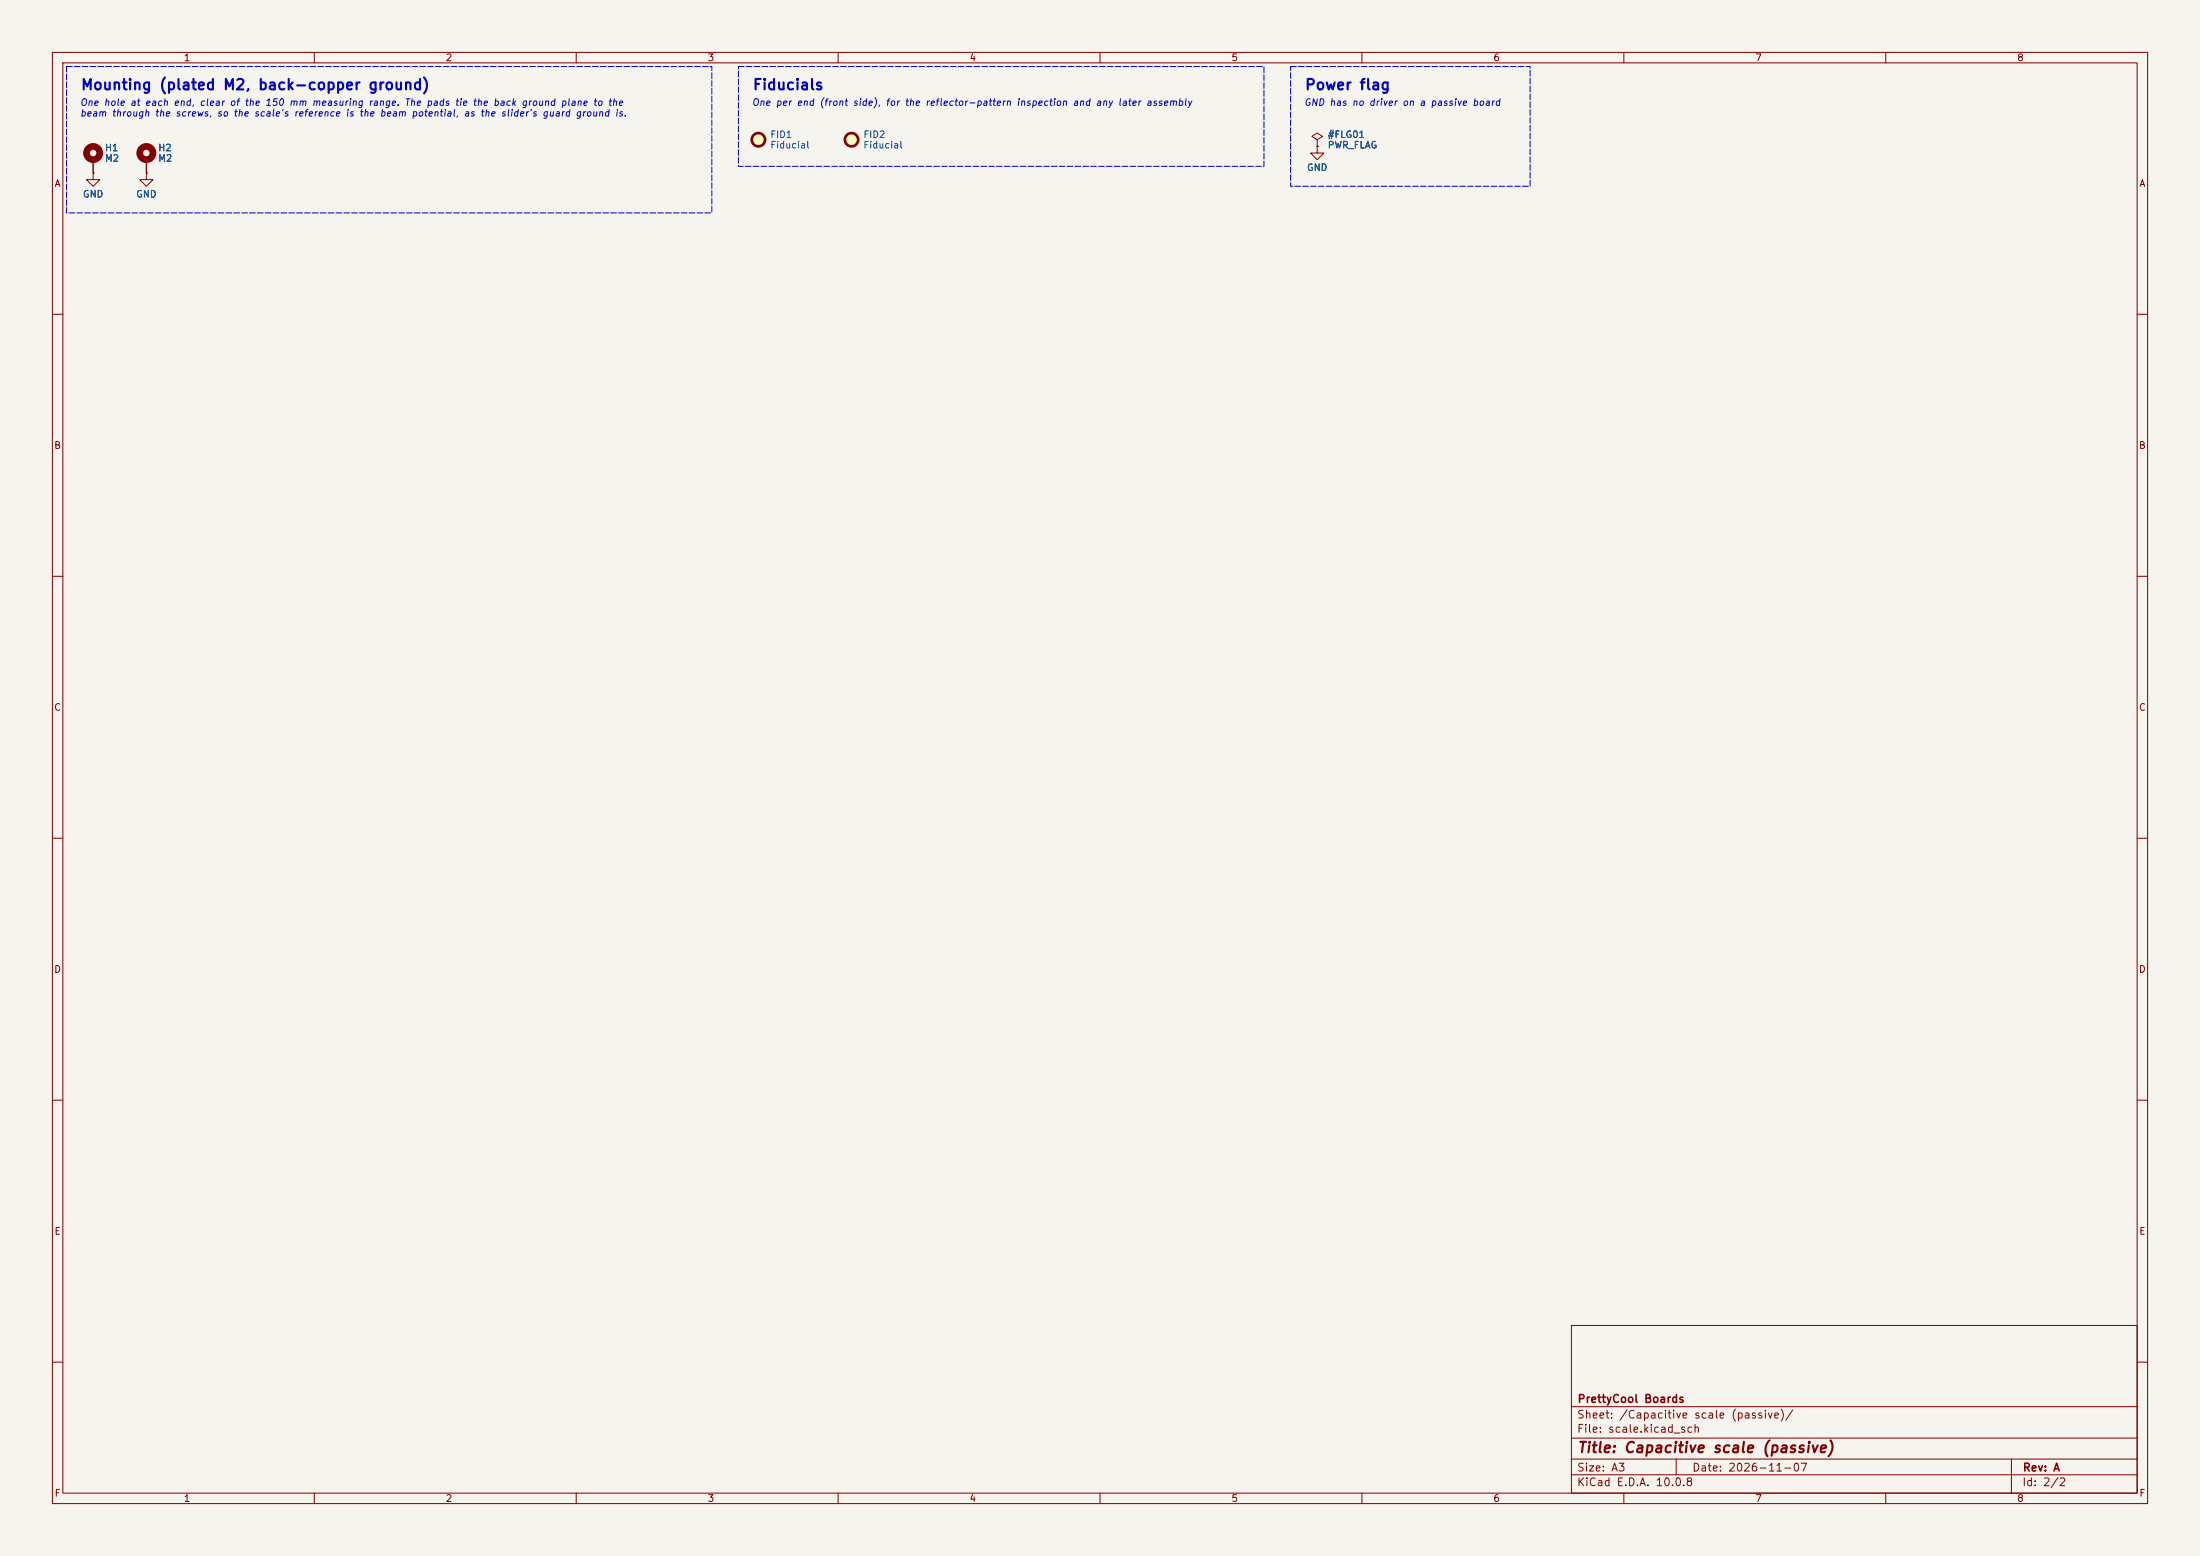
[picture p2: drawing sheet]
<svg xmlns="http://www.w3.org/2000/svg" width="420mm" height="297mm" viewBox="0 0 420 297" stroke-linecap="round" stroke-linejoin="round" font-family="sans-serif">
<path d="M0 0h420v297h-420z" fill="#f5f4ef" stroke="#f5f4ef" stroke-width=".19"/>
<g fill="none" stroke="#840000" stroke-width=".19">
<path d="M10 10h400v277h-400zM12 12h396v273h-396zM60 10v2M110 10v2M160 10v2M210 10v2M260 10v2M310 10v2M360 10v2M10 60h2M408 60h2M10 110h2"/>
<path d="M408 110h2M10 160h2M408 160h2M10 210h2M408 210h2M300 253h108v32h-108zM10 260h2M300 278.5h108M300 274.5h108M300 268.5h108M320 278.5v3M384 278.5v6.5"/>
<path d="M408 260h2M60 285v2M110 285v2M160 285v2M210 285v2M260 285v2M300 281.5h108M310 285v2M360 285v2"/>
</g>
<circle cx="162.6" cy="26.7" r="1.27" fill="#ffffc2"/>
<circle cx="162.6" cy="26.7" r="1.27" fill="none" stroke="#840000" stroke-width=".51"/>
<path d="M17.8 33v1.3h1.2l-1.2 1.3-1.3-1.3h1.3M17.8 33h.1M17.8 30.5v2.5M27.9 33v1.3h1.3l-1.3 1.3-1.2-1.3h1.2M27.9 33h.1M27.9 30.5v2.5" fill="none" stroke="#840000" stroke-width=".19"/>
<g fill="none" stroke="#840000" stroke-width="1.3">
<circle cx="17.8" cy="29.2" r="1.27"/>
<circle cx="27.9" cy="29.2" r="1.27"/>
</g>
<circle cx="144.8" cy="26.7" r="1.27" fill="#ffffc2"/>
<circle cx="144.8" cy="26.7" r="1.27" fill="none" stroke="#840000" stroke-width=".51"/>
<path d="M17.8 33h.1M17.8 30.5v2.5M27.9 33h.1M27.9 30.5v2.5M251.5 27.9v1.3h1.2l-1.2 1.3-1.3-1.3h1.3M251.5 27.9h.1M251.5 26.7l1-.7-1-.6-1.1 .6 1.1 .7v1.2" fill="none" stroke="#840000" stroke-width=".19"/>
<path d="M12.7 12.7h123.2v27.9h-123.2zM141 12.7h100.3v19.1h-100.3zM246.4 12.7h45.7v22.9h-45.7z" fill="none" stroke="#0000c2" stroke-width=".19" stroke-dasharray="1.1 .4"/>
<g font-size="2" fill="#0000c2">
<text x="15.3" y="17.7">Mounting (plated M2, back-copper ground)</text>
<text x="143.6" y="17.7">Fiducials</text>
<text x="249" y="17.7">Power flag</text>
</g>
<text font-size="2" fill="#840000" x="301" y="277.8">Title: Capacitive scale (passive)</text>
<g font-size="1.5" fill="#840000">
<text x="301" y="268.1">PrettyCool Boards</text>
<text x="300.9" y="273.8">File: scale.kicad_sch</text>
<text x="300.9" y="271.1">Sheet: /Capacitive scale (passive)/</text>
<text x="300.9" y="281.2">Size: A3</text>
<text x="322.9" y="281.2">Date: 2026-11-07</text>
<text x="386" y="281.2">Rev: A</text>
<text x="300.9" y="284">KiCad E.D.A. 10.0.8</text>
<text x="385.9" y="284">Id: 2/2</text>
</g>
<g font-size="1.3" fill="#840000">
<text x="35" y="12">1</text>
<text x="85" y="12">2</text>
<text x="135" y="12">3</text>
<text x="185" y="12">4</text>
<text x="235" y="12">5</text>
<text x="285" y="12">6</text>
<text x="335" y="12">7</text>
<text x="385" y="12">8</text>
<text x="10.3" y="36">A</text>
<text x="408.3" y="36">A</text>
<text x="10.2" y="86">B</text>
<text x="408.2" y="86">B</text>
<text x="10.2" y="136">C</text>
<text x="408.2" y="136">C</text>
<text x="10.2" y="186">D</text>
<text x="408.2" y="186">D</text>
<text x="10.3" y="236">E</text>
<text x="408.3" y="236">E</text>
<text x="10.3" y="286">F</text>
<text x="35" y="287">1</text>
<text x="85" y="287">2</text>
<text x="135" y="287">3</text>
<text x="185" y="287">4</text>
<text x="235" y="287">5</text>
<text x="285" y="287">6</text>
<text x="335" y="287">7</text>
<text x="385" y="287">8</text>
<text x="408.3" y="286">F</text>
</g>
<g font-size="1.3" fill="#0000c2">
<text x="15.2" y="20.5">One hole at each end,</text>
<text x="15.2" y="22.6">beam through the screws,</text>
<text x="38" y="20.5">clear of the 150 mm measuring range.</text>
<text x="41.3" y="22.6">so the scale's reference is the beam potential,</text>
<text x="77.1" y="20.5">The pads tie the back ground plane to the</text>
<text x="88.4" y="22.6">as the slider's guard ground is.</text>
<text x="143.4" y="20.5">One per end (front side),</text>
<text x="168.9" y="20.5">for the reflector-pattern inspection and any later assembly</text>
<text x="248.8" y="20.5">GND has no driver on a passive board</text>
</g>
<g font-size="1.3" fill="#006464">
<text x="19.9" y="29.2">H1</text>
<text x="30.1" y="29.2">H2</text>
<text x="146.9" y="26.6">FID1</text>
<text x="146.9" y="28.6">Fiducial</text>
<text x="164.7" y="26.6">FID2</text>
<text x="164.7" y="28.6">Fiducial</text>
<text x="253.4" y="26.6">#FLG01</text>
<text x="253.4" y="28.6">PWR_FLAG</text>
<text x="19.9" y="31.2">M2</text>
<text x="30.1" y="31.2">M2</text>
<text x="249.4" y="32.9">GND</text>
<text x="15.7" y="38">GND</text>
<text x="25.9" y="38">GND</text>
</g>
</svg>
